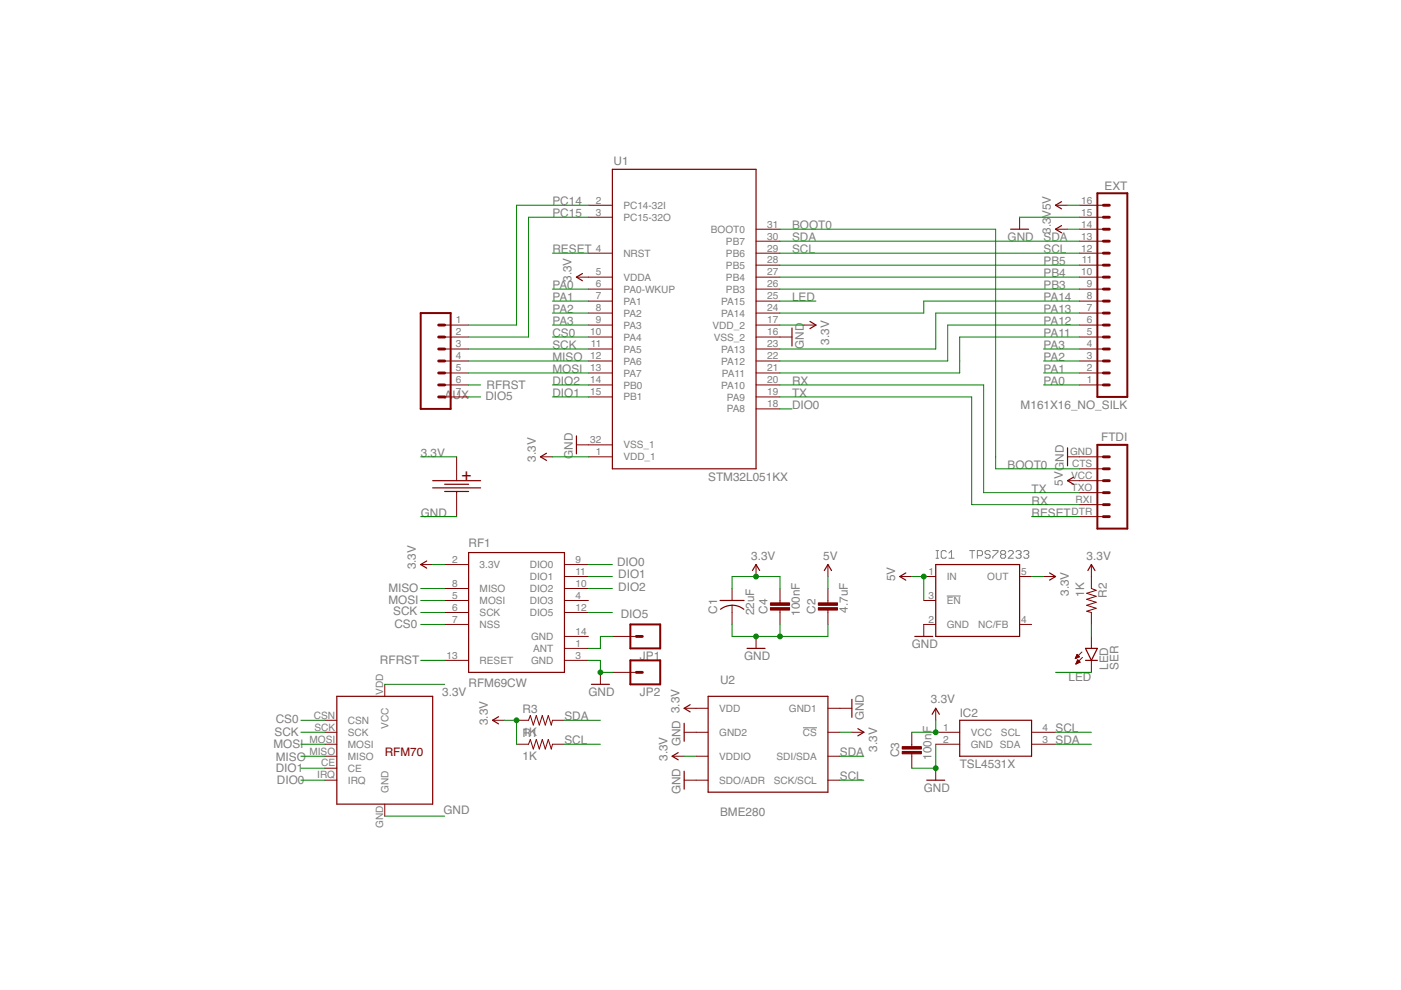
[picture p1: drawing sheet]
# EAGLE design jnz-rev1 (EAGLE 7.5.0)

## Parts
AUX  M07  [1X07]
C1  22uF  C-USC0805  [C0805]
C2  4.7uF  C-EUC0805K  [C0805K]
C3  100nF  C-EUC0603K  [C0603K]
C4  100nF  C-EUC0603K  [C0603K]
EXT  M161X16_NO_SILK  [1X16_NO_SILK]
FTDI  FTDI_BASICPTH  [FTDI_BASIC]
IC1  TPS78233  TPS77001  [SOT23-DBV]
IC2  TSL4531X  [AMS_CL]
JP1  M01NOSILK-KIT  [1X01NS-KIT]
JP2  M01NOSILK-KIT  [1X01NS-KIT]
LED  SER  LED0603  [LED-0603]
R1  1K  RESISTOR0603-RES  [0603-RES]
R2  1K  RESISTOR0603-RES  [0603-RES]
R3  1K  RESISTOR0603-RES  [0603-RES]
RF1  RFM69CW  [RFM69CW-XXXS2]
RF2  RFM7x  RFM70  [RFM70]
U1  STM32L051KX  [TQFP32-08]
U2  BME280  [BME280_LGA]
U$2  CR2032-SMD  [CR2032-SMD]

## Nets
3.3V [power]: C1.1 C3.1 C4.1 EXT.14 IC1.5(OUT) IC2.1(VCC) R1.1 R2.1 R3.1 RF1.2(3.3V) RF2.VDD(VCC) U1.1(VDD_1) U1.5(VDDA) U1.17(VDD_2) U2.P$2(!CS) U2.P$6(VDDIO) U2.P$8(VDD) U$2.POS(+)
5V [power]: C2.1 EXT.16 FTDI.VCC IC1.1(IN) IC1.3(!EN)
BOOT0: FTDI.CTS U1.31(BOOT0)
CS0: RF1.7(NSS) RF2.CSN U1.10(PA4)
DIO0: RF1.9(DIO0) RF2.IRQ U1.18(PA8)
DIO1: RF1.11(DIO1) RF2.CE U1.15(PB1)
DIO2: RF1.10(DIO2) U1.14(PB0)
DIO5: AUX.7 RF1.12(DIO5)
GND [power]: C1.2 C2.2 C3.2 C4.2 EXT.15 FTDI.GND IC1.2(GND) IC2.2(GND) JP2.1 RF1.3(GND) RF2.GND U1.16(VSS_2) U1.32(VSS_1) U2.P$1(GND1) U2.P$5(SDO/ADR) U2.P$7(GND2) U$2.NEG(-)
LED: LED.C U1.25(PA15)
MISO: AUX.4 RF1.8(MISO) RF2.MISO U1.12(PA6)
MOSI: AUX.5 RF1.5(MOSI) RF2.MOSI U1.13(PA7)
N$2: LED.A R2.2
N$13: JP1.1 RF1.1(ANT)
PA0: EXT.1 U1.6(PA0-WKUP)
PA1: EXT.2 U1.7(PA1)
PA2: EXT.3 U1.8(PA2)
PA3: EXT.4 U1.9(PA3)
PA11: EXT.5 U1.21(PA11)
PA12: EXT.6 U1.22(PA12)
PA13: EXT.7 U1.23(PA13)
PA14: EXT.8 U1.24(PA14)
PB3: EXT.9 U1.26(PB3)
PB4: EXT.10 U1.27(PB4)
PB5: EXT.11 U1.28(PB5)
PC14: AUX.1 U1.2(PC14-32I)
PC15: AUX.2 U1.3(PC15-32O)
RESET: FTDI.DTR U1.4(NRST)
RFRST: AUX.6 RF1.13(RESET)
RX: FTDI.TXO U1.20(PA10)
SCK: AUX.3 RF1.6(SCK) RF2.SCK U1.11(PA5)
SCL: EXT.12 IC2.4(SCL) R1.2 U1.29(PB6) U2.P$4(SCK/SCL)
SDA: EXT.13 IC2.3(SDA) R3.2 U1.30(PB7) U2.P$3(SDI/SDA)
TX: FTDI.RXI U1.19(PA9)
Unconnected: IC1.4(NC/FB) RF1.4(DIO3)

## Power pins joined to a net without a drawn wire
GND: RF1.14(GND)

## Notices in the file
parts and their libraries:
SparkFun-Connectors: Licensing: Creative Commons ShareAlike 4.0 International - https://creativecommons.org/licenses/by-sa/4.0
